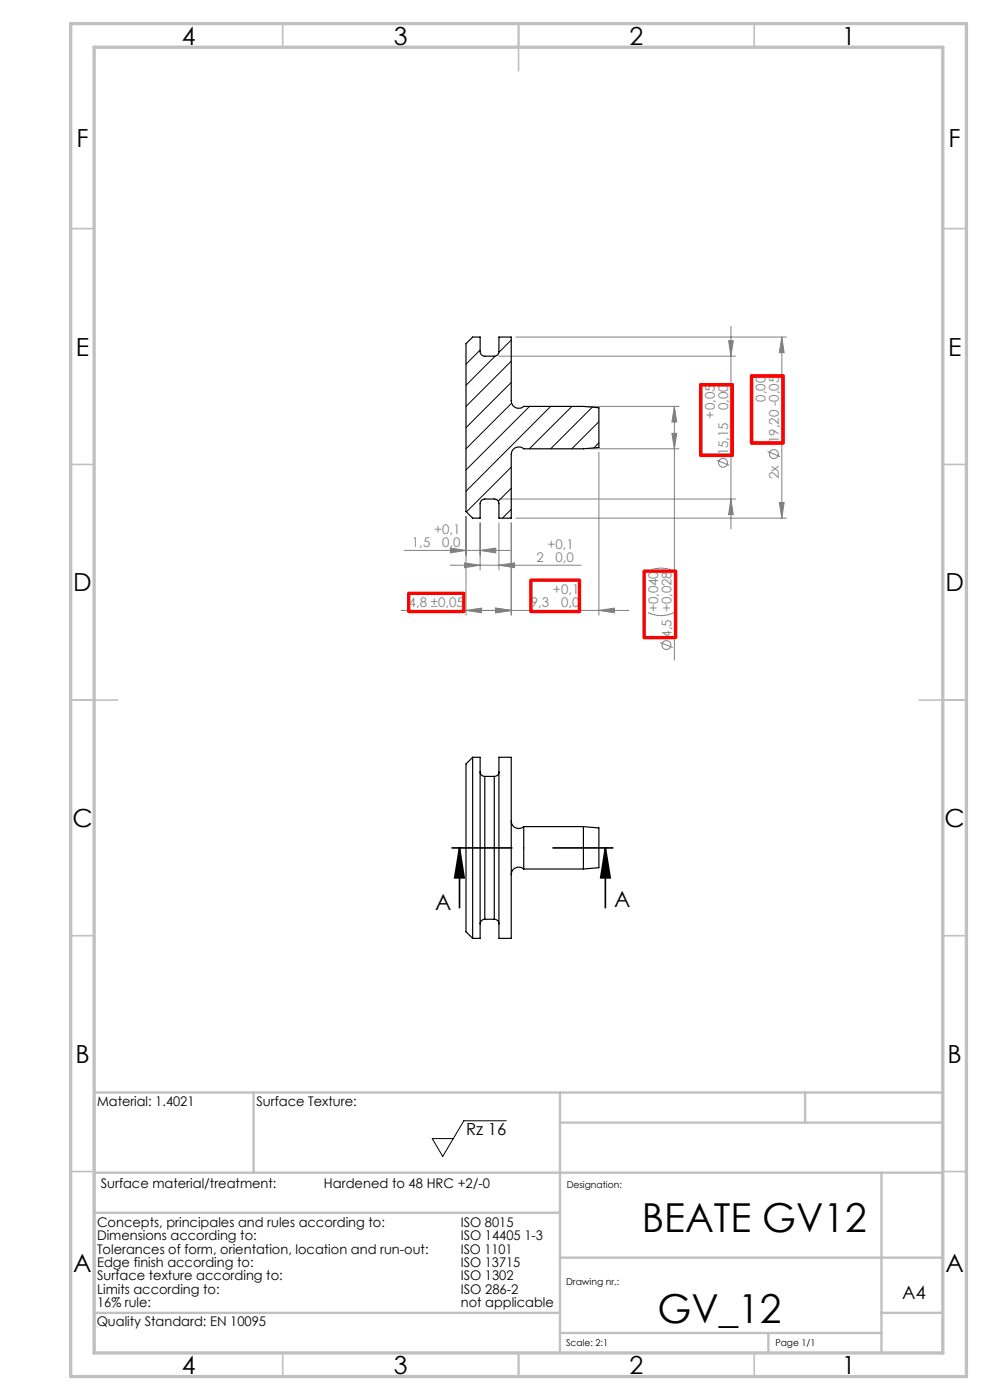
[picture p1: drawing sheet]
<svg xmlns="http://www.w3.org/2000/svg" width="210mm" height="297mm" viewBox="0 0 210 297" stroke-linecap="round" stroke-linejoin="round" font-family="sans-serif">
<g fill="none" stroke="#808080" stroke-width=".21">
<path d="M105.8 75.6h50.2M109.4 71.5h57.4M154.6 72.3h.9l-.5 3.3zM155 69.2v43M165.8 71.5l.5 3.3h-1zM165.8 71.5v38.4M124.7 95.2h19.3M124.7 86.2h19.3M127 95.9v34.6M142.5 91.9h1l-.4 3.3zM143.1 86.2l.4 3.3h-1zM143.1 86.2v53.8"/>
<path d="M152 97.6l2.7 1.1M162.8 95.8l2.7 1.1M85.8 116.8h22.4M95.5 119.9h27.8M95.5 116.3l3.3 .5-3.3 .5zM98.5 119.4l3.3 .5-3.3 .5zM98.8 109.5v21M101.8 116.8l3.4-.5v1zM101.8 110.9v10M105.8 119.9l3.3-.5v1zM105.8 110.9v10M105.8 105.9h50.2"/>
<path d="M108.4 110.9v19.6M109.4 109.9h57.4M155 105.9l.5 3.3h-.9zM165.3 106.6h1l-.5 3.3zM85.1 129.5h48.3M98.8 129.5l3.3-.5v1zM105.1 129l3.3 .5-3.3 .5zM127 129.5l3.4-.5v1zM137.4 129.9a6.3 6.3 0 0 0 5.7 0M137.4 121.2a6.3 6.3 0 0 1 5.7 0M140 136.3l2.7 1.1"/>
<circle cx="153.4" cy="98.2" r=".94"/>
<circle cx="164.1" cy="96.3" r=".95"/>
<circle cx="141.4" cy="136.8" r=".95"/>
</g>
<path d="M95.9 179.9h12.7M97.5 179.9l1 6.3h-2.1zM97.5 179.9v12.7M117.3 179.9h12.7M128.4 179.9l1 6.3h-2zM128.4 179.9v12.7" fill="none" stroke="#000" stroke-width=".35"/>
<path d="M107.4 237.8h-9l-4.5 7.5-2.2-3.8h4.5" fill="none" stroke="#000" stroke-width=".21"/>
<g fill="none" stroke="#c0c0c0" stroke-width=".35">
<path d="M60 5v5M110 5v10M160 5v5M15 48.5h5M200 48.5h5M15 98.5h5M200 98.5h5M15 148.5h10M195 148.5h10M15 198.5h5M200 198.5h5M15 248.5h5"/>
<path d="M200 248.5h5M60 287v5M110 287v5M160 287v5"/>
</g>
<g fill="none" stroke="#c0c0c0" stroke-width=".5">
<path d="M53.8 231.8v17M118.8 231.8v55.2M118.8 238.2h81.2M170.8 231.8v6.4M200 231.8h-180v55.2M20 248.8h180M20 257.3h98.8M187 248.8v38.2M20 278.5h98.8M118.8 266.8h81.2M187 278.5h13M118.8 282.8h68.2"/>
<path d="M163 282.8v4.2"/>
</g>
<path d="M15 5h190v287h-190zM20 10h180v277h-180z" fill="none" stroke="#c0c0c0" stroke-width=".7"/>
<path d="M128.4 179.9l1 6.3h-2zM97.5 179.9l1 6.3h-2.1z" fill="#000"/>
<g fill="#808080">
<path d="M127 129.5l3.4-.5v1zM105.1 129l3.3 .5-3.3 .5z"/>
<path d="M165.3 106.6h1l-.5 3.3zM165.8 71.5l.5 3.3h-1zM155 105.9l.5 3.3h-.9zM154.6 72.3h.9l-.5 3.3zM142.5 91.9h1l-.4 3.3zM143.1 86.2l.4 3.3h-1z"/>
<path d="M95.5 116.3l3.3 .5-3.3 .5zM101.8 116.8l3.4-.5v1zM98.8 129.5l3.3-.5v1zM105.1 129l3.3 .5-3.3 .5zM98.5 119.4l3.3 .5-3.3 .5zM105.8 119.9l3.3-.5v1z"/>
</g>
<g fill="none" stroke="#000" stroke-width=".25">
<path d="M100.3 71.5h1.5v3.1a.96 .96 0 0 0 1 1h2a.96 .96 0 0 0 1-1v-3.1h2.6v13.5a1.59 1.59 0 0 0 1 1.5 1.59 1.59 0 0 0 1.7-.3h12.7l3.2 .3v8.4l-3.2 .3h-12.7a1.61 1.61 0 0 0-1.7-.2 1.61 1.61 0 0 0-1 1.4v13.5h-2.6v-3a.96 .96 0 0 0-1-1h-2a.96 .96 0 0 0-1 1v3h-1.5l-1.5-1.4v-35.6zM100.3 160.7v38.4M100.3 160.7l-1.5 1.4v35.6l1.5 1.4M100.3 160.7h1.5v38.4h-1.5M101.8 163.7a.96 .96 0 0 0 1 1M102.8 164.7v30.3M102.8 164.7h2M104.8 164.7v30.3M105.8 163.7a.96 .96 0 0 1-1 1M105.8 160.7h2.6v38.4h-2.6zM108.4 174.2a1.6 1.6 0 0 0 1 1.4 1.6 1.6 0 0 0 1.7-.2M111.1 175.4v9"/>
<path d="M111.1 175.4h12.7M123.8 175.4v9M123.8 175.4l3.2 .2v8.5l-3.2 .3M102.8 195a.96 .96 0 0 0-1 1M102.8 195h2M104.8 195a.96 .96 0 0 1 1 1M111.1 184.4a1.6 1.6 0 0 0-1.7-.3 1.6 1.6 0 0 0-1 1.5M111.1 184.4h12.7"/>
</g>
<g fill="none" stroke="#000" stroke-width=".21">
<path d="M101.8 74.3l-3 3M105 75.6l-6.2 6.1M108.4 72.1l-2.6 2.7M108.4 76.6l-9.6 9.6M108.4 81.1l-9.6 9.6M108.4 99.1l-9.5 9.5M108.5 85.5l-9.7 9.7M112.3 86.2l-13.5 13.5M116.8 86.2l-18 18M121.3 86.2l-9 9M125.6 86.4l-8.8 8.8M127 89.5l-5.7 5.7"/>
<path d="M127 93.9l-1 1.1M108.4 103.6l-2.7 2.7M108.4 108.1l-1.8 1.8"/>
</g>
<path d="M159.4 79.8h6.7v14.2h-6.7zM148.6 81.6h6.7v15h-6.7zM86.7 125.9h11.7v3.8h-11.7zM112.6 123.1h10.3v6.6h-10.3zM136.6 121.2h6.7v14.1h-6.7z" fill="none" stroke="#f00" stroke-width=".71"/>
<g font-size="8.5">
<text x="136.1" y="261.3">BEATE GV12</text>
<text x="139.4" y="280.6">GV_12</text>
</g>
<g font-size="5.3">
<text x="38.5" y="9.5">4</text>
<text x="83.5" y="9.5">3</text>
<text x="133.6" y="9.5">2</text>
<text x="178.6" y="9.5">1</text>
<text x="16.2" y="31.3">F</text>
<text x="201.2" y="31.3">F</text>
<text x="16.1" y="75.5">E</text>
<text x="201.1" y="75.5">E</text>
<text x="15.5" y="125.5">D</text>
<text x="200.5" y="125.5">D</text>
<text x="15.4" y="175.5">C</text>
<text x="200.4" y="175.5">C</text>
<text x="16" y="225.5">B</text>
<text x="201" y="225.5">B</text>
<text x="15.5" y="269.8">A</text>
<text x="200.5" y="269.8">A</text>
<text x="38.5" y="291.5">4</text>
<text x="83.5" y="291.5">3</text>
<text x="133.6" y="291.5">2</text>
<text x="178.6" y="291.5">1</text>
</g>
<g font-size="4.7">
<text x="92.3" y="193">A</text>
<text x="130.2" y="192.3">A</text>
</g>
<text font-size="3.9" x="191.4" y="275.6">A4</text>
<text font-size="3.5" x="98.9" y="240.8">Rz 16</text>
<g font-size="2.8" fill="#808080">
<text x="151.6" y="88.8" transform="rotate(-90 151.6 88.8)">+0,05</text>
<text x="154.4" y="87.1" transform="rotate(-90 154.4 87.1)">0,00</text>
<text x="162.4" y="85.2" transform="rotate(-90 162.4 85.2)">0,00</text>
<text x="165.2" y="94" transform="rotate(-90 165.2 94)">19,20 -0,05</text>
<text x="154.4" y="96.6" transform="rotate(-90 154.4 96.6)">15,15</text>
<text x="165.2" y="101.7" transform="rotate(-90 165.2 101.7)">2x</text>
<text x="92.1" y="113.3">+0,1</text>
<text x="87.4" y="116.1">1,5</text>
<text x="93.8" y="116.1">0,0</text>
<text x="113.8" y="119.3">2</text>
<text x="116.1" y="116.5">+0,1</text>
<text x="117.8" y="119.3">0,0</text>
<text x="86.7" y="128.9">4,8 ±0,05</text>
<text x="112.6" y="128.9">9,3</text>
<text x="117.3" y="126">+0,1</text>
<text x="119" y="128.9">0,0</text>
<text x="139.6" y="129.9" transform="rotate(-90 139.6 129.9)">+0,040</text>
<text x="142.4" y="135.3" transform="rotate(-90 142.4 135.3)">4,5 +0,028</text>
</g>
<g font-size="2.8">
<text x="20.6" y="234.6">Material: 1.4021</text>
<text x="54.4" y="234.6">Surface Texture:</text>
<text x="21.4" y="252.1">Surface material/treatment:</text>
<text x="68.7" y="252.1">Hardened to 48 HRC +2/-0</text>
<text x="20.6" y="260.3">Concepts, principales and rules according to:</text>
<text x="20.6" y="263.1">Dimensions according to:</text>
<text x="97.7" y="260.3">ISO 8015</text>
<text x="97.7" y="263.1">ISO 14405 1-3</text>
<text x="20.6" y="266">Tolerances of form, orientation, location and run-out:</text>
<text x="20.6" y="268.8">Edge finish according to:</text>
<text x="97.7" y="266">ISO 1101</text>
<text x="97.7" y="268.8">ISO 13715</text>
<text x="20.6" y="271.6">Surface texture according to:</text>
<text x="20.6" y="274.4">Limits according to:</text>
<text x="97.7" y="271.6">ISO 1302</text>
<text x="97.7" y="274.4">ISO 286-2</text>
<text x="20.5" y="281.2">Quality Standard: EN 10095</text>
<text x="20.6" y="277.2">16% rule:</text>
<text x="97.7" y="277.2">not applicable</text>
</g>
<g font-size="2">
<text x="120.2" y="251.9">Designation:</text>
<text x="120.1" y="272.5">Drawing nr.:</text>
<text x="120.1" y="285.6">Scale: 2:1</text>
<text x="164.5" y="285.6">Page 1/1</text>
</g>
</svg>
